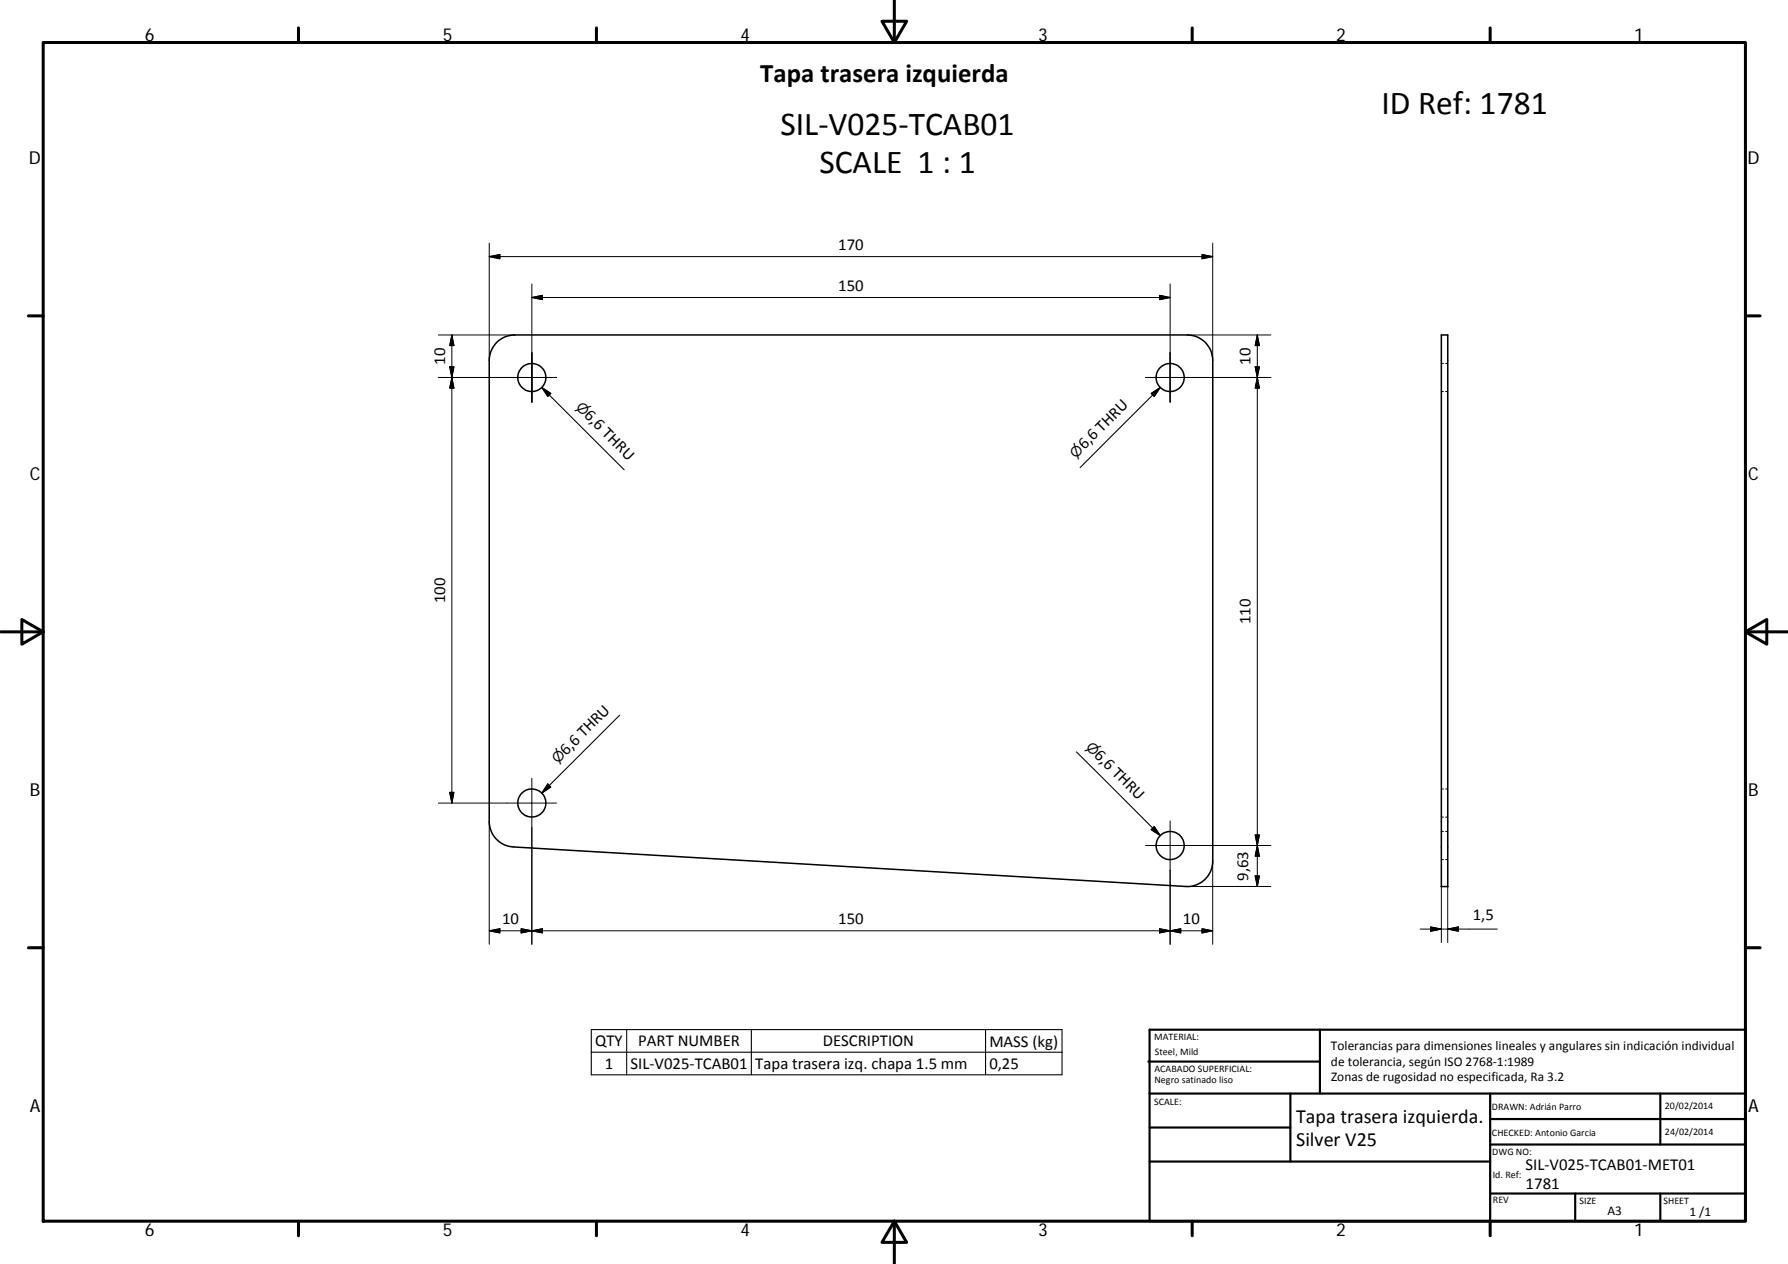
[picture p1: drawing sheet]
<svg xmlns="http://www.w3.org/2000/svg" width="420mm" height="297mm" viewBox="0 0 420 297" stroke-linecap="round" stroke-linejoin="round" font-family="sans-serif">
<g fill="none" stroke="#000" stroke-width=".36">
<path d="M338.7 78.7h1.5v129.6h-1.5zM116.7 80.5a6 6 0 0 1 4.3-1.8h158a6 6 0 0 1 6 6v117.7a6 6 0 0 1-6.4 5.9l-158-9.3a6 6 0 0 1-5.6-5.9v-108.4a6.2 6.2 0 0 1 1.7-4.2z"/>
<circle cx="125" cy="88.7" r="3.3"/>
<circle cx="275" cy="88.7" r="3.3"/>
<circle cx="125" cy="188.7" r="3.3"/>
<circle cx="275" cy="198.7" r="3.3"/>
</g>
<g fill="none" stroke="#000" stroke-width=".23">
<path d="M115 57.1v27.6M282.5 59.8l2.5 .5-2.5 .5zM285 57.1v27.6M103 78.7h18M106.2 78.7v110M106.2 78.7l.5 2.5h-1zM115 60.3l2.5-.5v1zM115 60.3h170M125 66.7v27.8M125 69.9l2.5-.5v1zM125 69.9h150M272.5 69.4l2.5 .5-2.5 .5z"/>
<path d="M275 66.7v27.8M279 78.7h19.6M295.5 78.7v129.6M295.5 78.7l.4 2.5h-1zM103 88.7h27.8M105.7 86.2h1l-.5 2.5zM106.2 88.7l.5 2.5h-1zM294.9 86.2h1l-.4 2.5zM295.5 88.7l.4 2.5h-1zM298.6 88.7h-29.4M338.7 85.4h.5M338.7 92h.5"/>
<path d="M339.7 85.4h.5M339.7 92h.5M103 188.7h27.8M105.7 186.2h1l-.5 2.5zM115 193.1v28.8M125 182.9v39M275 192.9v29M294.9 196.2h1l-.4 2.5zM295.5 198.7l.4 2.5h-1zM298.6 198.7h-29.4M338.7 195.4h.5M338.7 185.4h.5"/>
<path d="M338.7 192h.5M339.7 195.4h.5M339.7 185.4h.5M339.7 192h.5M115 218.7l2.5-.5v1zM115 218.7h170M122.5 218.2l2.5 .5-2.5 .5zM125 218.7l2.5-.5v1zM272.5 218.2l2.5 .5-2.5 .5zM275 218.7l2.5-.5v1zM278.6 208.3h20M282.5 218.2l2.5 .5-2.5 .5z"/>
<path d="M285 202.4v19.5M294.9 205.8h1l-.4 2.5zM333.7 218.3h18.1M336.2 217.8l2.5 .5-2.5 .5zM338.7 208.3v13.2M338.7 202h.5M339.7 202h.5M340.2 208.3v13.2M340.2 218.3l2.5-.5v1z"/>
</g>
<g fill="none" stroke="#000" stroke-width=".71">
<path d="M10.1 10h400.1v277h-400.1zM70.1 6.6v3.4M140.2 6.6v3.4M207.3 5h5.8l-2.9 5zM210.2 0v10M280.2 6.6v3.4M350.2 6.6v3.4M6.7 74.2h3.4M410.2 74.2h3.4M.2 148.5h9.9M5.1 145.6l5 2.9-5 2.9zM410.2 148.5l5-2.9v5.8z"/>
<path d="M410.2 148.5h9.9M6.7 222.7h3.4M410.2 222.7h3.4M70.1 287v3.4M140.2 287v3.4M210.2 287l2.9 5h-5.8zM210.2 287v10M280.2 287v3.4M350.2 287v3.4"/>
</g>
<g fill="none" stroke="#000" stroke-width=".51">
<path d="M269.8 249.5h40.4M270.1 257h140.1M270.1 242h140.1v45h-140.1zM303.2 257v16M310.2 242v15M350.2 257v30M390.2 257v12M270.1 273h80.1M270.1 265h33.1M350.2 269h60M350.2 263h60M350.2 280.5h60"/>
<path d="M370.2 280.5v6.5M390.2 280.5v6.5"/>
</g>
<g fill="none" stroke="#000" stroke-width=".25">
<path d="M127.3 91.1l19.4 19.3M127.3 91.1l2.1 1.4-.7 .7zM270.5 92.5l2.1-1.4-1.4 2.1zM272.6 91.1l-18.8 18.8M145.6 168.1l-18.3 18.3M253 176.7l19.6 19.7M128.7 184.2l.7 .8-2.1 1.4zM270.5 195l.7-.8 1.4 2.2zM138.9 242h110.7v10.6h-110.7zM138.9 247.3h110.7M147.3 242v10.6M176.6 242v10.6"/>
<path d="M231.6 242v10.6"/>
</g>
<g fill="#000" stroke="#000" stroke-width=".23">
<path d="M115 60.3l2.5-.5v1zM125 69.9l2.5-.5v1zM272.5 69.4l2.5 .5-2.5 .5zM282.5 59.8l2.5 .5-2.5 .5zM105.7 86.2h1l-.5 2.5zM106.2 88.7l.5 2.5h-1zM106.2 78.7l.5 2.5h-1zM294.9 86.2h1l-.4 2.5zM295.5 88.7l.4 2.5h-1zM295.5 78.7l.4 2.5h-1zM105.7 186.2h1l-.5 2.5zM294.9 196.2h1l-.4 2.5z"/>
<path d="M115 218.7l2.5-.5v1zM122.5 218.2l2.5 .5-2.5 .5zM125 218.7l2.5-.5v1zM272.5 218.2l2.5 .5-2.5 .5zM275 218.7l2.5-.5v1zM282.5 218.2l2.5 .5-2.5 .5zM294.9 205.8h1l-.4 2.5zM295.5 198.7l.4 2.5h-1zM336.2 217.8l2.5 .5-2.5 .5zM340.2 218.3l2.5-.5v1z"/>
</g>
<path d="M127.3 91.1l2.1 1.4-.7 .7zM270.5 92.5l2.1-1.4-1.4 2.1zM128.7 184.2l.7 .8-2.1 1.4zM270.5 195l.7-.8 1.4 2.2z" fill="#000" stroke="#000" stroke-width=".25"/>
<g font-size="7.9">
<text x="324.6" y="26.9">ID Ref: 1781</text>
<text x="183.4" y="31.7">SIL‐V025‐TCAB01</text>
<text x="192.5" y="40.7">SCALE 1 : 1</text>
</g>
<text font-size="6.3" x="178.7" y="19.3">Tapa trasera izquierda</text>
<g font-size="4.7">
<text x="304.6" y="263.9">Tapa trasera izquierda.</text>
<text x="304.6" y="269.3">Silver V25</text>
</g>
<g font-size="4.2">
<text x="34" y="9.6">6</text>
<text x="104" y="9.6">5</text>
<text x="174" y="9.6">4</text>
<text x="244" y="9.6">3</text>
<text x="314" y="9.6">2</text>
<text x="384" y="9.6">1</text>
<text x="6.8" y="38.7">D</text>
<text x="410.6" y="38.7">D</text>
<text x="7" y="112.9">C</text>
<text x="410.8" y="112.9">C</text>
<text x="7" y="187.1">B</text>
<text x="410.8" y="187.1">B</text>
<text x="7" y="261.3">A</text>
<text x="410.8" y="261.3">A</text>
<text x="34" y="290.4">6</text>
<text x="104" y="290.4">5</text>
<text x="174" y="290.4">4</text>
<text x="244" y="290.4">3</text>
<text x="314" y="290.4">2</text>
<text x="384" y="290.4">1</text>
</g>
<g font-size="3.9">
<text x="197" y="58.7">170</text>
<text x="197" y="68.4">150</text>
<text x="104.6" y="85.7" transform="rotate(-90 104.6 85.7)">10</text>
<text x="293.9" y="85.7" transform="rotate(-90 293.9 85.7)">10</text>
<text x="137.1" y="97.8" transform="rotate(45 137.1 97.8)">6,6 THRU</text>
<text x="254.8" y="105.8" transform="rotate(-45 254.8 105.8)">6,6 THRU</text>
<text x="104.6" y="141.7" transform="rotate(-90 104.6 141.7)">100</text>
<text x="293.9" y="146.7" transform="rotate(-90 293.9 146.7)">110</text>
<text x="133" y="177.6" transform="rotate(-45 133 177.6)">6,6 THRU</text>
<text x="257" y="177.7" transform="rotate(45 257 177.7)">6,6 THRU</text>
<text x="293.3" y="207" transform="rotate(-90 293.3 207)">9,63</text>
<text x="118" y="217.2">10</text>
<text x="197" y="217.2">150</text>
<text x="278" y="217.2">10</text>
<text x="346.1" y="216.2">1,5</text>
<text x="139.9" y="245.9">QTY</text>
<text x="150" y="245.9">PART NUMBER</text>
<text x="193.4" y="245.9">DESCRIPTION</text>
<text x="232.5" y="246">MASS (kg)</text>
<text x="142.1" y="251.2">1</text>
<text x="148.2" y="251.2">SIL‐V025‐TCAB01</text>
<text x="177.5" y="251.2">Tapa trasera izq. chapa 1.5 mm</text>
<text x="232.5" y="251.2">0,25</text>
<text x="358.5" y="274.9">SIL‐V025‐TCAB01‐MET01</text>
<text x="358.5" y="279.4">1781</text>
</g>
<g font-size="3.3">
<text x="135.1" y="95.8" transform="rotate(45 135.1 95.8)">⌀</text>
<text x="252.8" y="107.8" transform="rotate(-45 252.8 107.8)">⌀</text>
<text x="131.1" y="179.6" transform="rotate(-45 131.1 179.6)">⌀</text>
<text x="255" y="175.7" transform="rotate(45 255 175.7)">⌀</text>
</g>
<g font-size="3.1">
<text x="312.8" y="246.8">Tolerancias para dimensiones lineales y angulares sin indicación individual</text>
<text x="312.8" y="250.4">de tolerancia, según ISO 2768‐1:1989</text>
<text x="312.8" y="254">Zonas de rugosidad no especificada, Ra 3.2</text>
<text x="377.7" y="285.6">A3</text>
<text x="397" y="285.9">1 /1</text>
</g>
<g font-size="2.4">
<text x="271.2" y="244.4">MATERIAL:</text>
<text x="271.3" y="251.9">ACABADO SUPERFICIAL:</text>
<text x="271.4" y="247.9">Steel, Mild</text>
<text x="271.3" y="254.6">Negro satinado liso</text>
<text x="271.2" y="259.7">SCALE:</text>
<text x="350.6" y="260.9">DRAWN: Adrián Parro</text>
<text x="391.2" y="260.6">20/02/2014</text>
<text x="350.6" y="267">CHECKED: Antonio Garcia</text>
<text x="391.2" y="266.6">24/02/2014</text>
<text x="350.7" y="271.4">DWG NO:</text>
<text x="350.8" y="276.8">Id. Ref:</text>
<text x="350.8" y="282.8">REV</text>
<text x="371.2" y="282.9">SIZE</text>
<text x="390.9" y="282.9">SHEET</text>
</g>
</svg>
